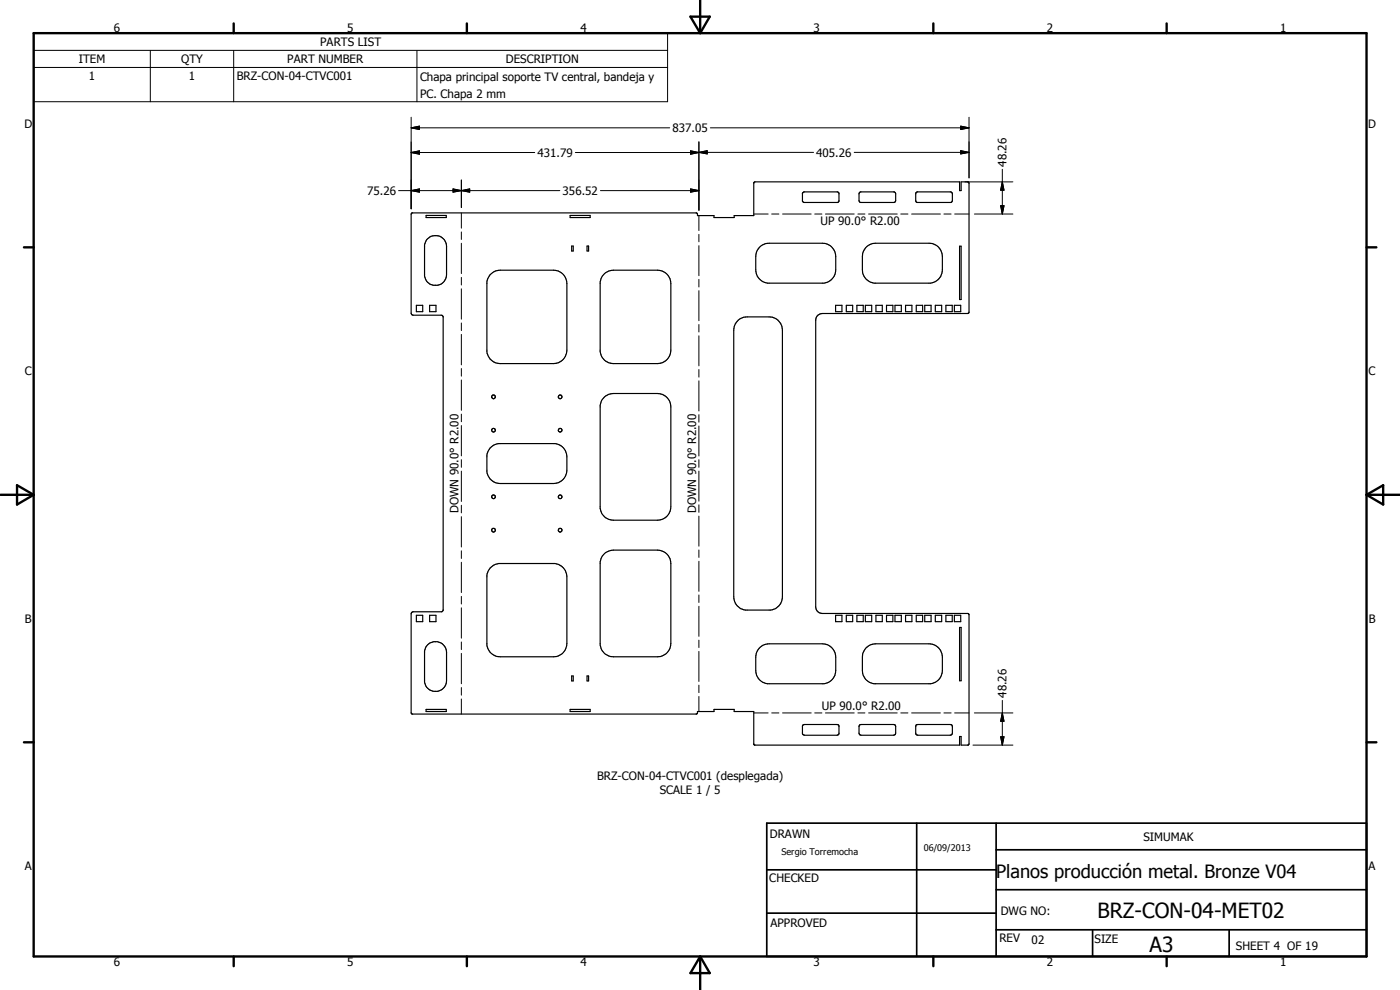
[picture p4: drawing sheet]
<svg xmlns="http://www.w3.org/2000/svg" width="420mm" height="297mm" viewBox="0 0 420 297" stroke-linecap="round" stroke-linejoin="round" font-family="sans-serif">
<g fill="none" stroke="#000" stroke-width=".35">
<path d="M241.1 57.7l10.3-.1 .4 .4v2.4l-.4 .3h-10.2l-.4-.3v-2.4zM257.9 57.8l.3-.2h10.2l.4 .6v2.2l-.4 .3h-10.2l-.4-.5zM274.9 57.8l.3-.2h10.2l.4 .6v2.2l-.4 .3h-10.2l-.4-.5zM123.6 63.9h85.4l.3 .2v.6h5v.6h6v-.6h5.9v-9.8l.4-.3h61.4v2.6h.4v-2.6l2.3 .1 .1 38.9-.2 .4-43.8 .1a2 2 0 0 0-2 2v86a2 2 0 0 0 2 2h43.8l.2 .3v38.8l-.2 .3-2.2 .1v-2.6h-.4v2.6h-61.5l-.3-.3v-9.8h-5.9v-.6h-6v.6h-5l-.1 .6-.2 .1-85.5-.1-.1-30.1 .6-.4h8.6l.4-.5v-88.1l-.6-.4h-8.4l-.6-.5v-29.8zM127.9 64.6h6v.7h-6zM128.3 71.6a3.3 3.3 0 0 1 3.6-.7 3.3 3.3 0 0 1 2.1 3v8.5a3.3 3.3 0 0 1-3.1 3.2 3.3 3.3 0 0 1-3.5-2.8v-9.4zM171.1 64.6h6v.7h-6zM171.6 73.8h.4v1.5h-.4zM176.2 73.8h.4v1.5h-.4zM228.2 74l1.2-.8 1.4-.2h16a4 4 0 0 1 4 4v3.9a4.1 4.1 0 0 1-3.5 4.1h-17a4.1 4.1 0 0 1-3.5-4.1l.1-4.9 .4-.9zM259.8 74.3l1.6-1.1 1.4-.2h16a4 4 0 0 1 4 4v3.9a4.1 4.1 0 0 1-3.5 4.1h-17a4 4 0 0 1-3.5-4.1l.1-4.9zM288 73.9h.4v16h-.4z"/>
<path d="M125 91.6h1.9v1.9h-1.9zM128.9 91.6h1.9v1.9h-1.9zM147.1 82.4l1.6-1.1 1.4-.2h16a4 4 0 0 1 4 4v20a4 4 0 0 1-4 4h-16a4.1 4.1 0 0 1-4-3.6v-20.9l.3-.9zM181.4 82.1l1.3-.8 1.4-.2h13.2a4 4 0 0 1 4 4v20a4 4 0 0 1-4 4h-13.2a4 4 0 0 1-4-3.6v-20.9l.4-1.4zM221.6 96.1l1.7-.9 7.5-.1a4 4 0 0 1 4 4v80a4 4 0 0 1-3.5 3.9h-7.6a4 4 0 0 1-3.5-3.9v-80l.3-1.4zM250.8 91.6h1.9v1.9h-1.9zM254 91.6h1.9v1.9h-1.9zM257.2 91.6h1.9v1.9h-1.9zM259.7 91.6h1.9v1.9h-1.9zM262.9 91.6h1.9v1.9h-1.9zM266.1 91.6h1.9v1.9h-1.9zM268.6 91.6h1.9v1.9h-1.9z"/>
<path d="M271.8 91.6h1.9v1.9h-1.9zM275 91.6h1.9v1.9h-1.9zM277.5 91.6h1.9v1.9h-1.9zM280.7 91.6h1.9v1.9h-1.9zM283.9 91.6h1.9v1.9h-1.9zM286.4 91.6h1.9v1.9h-1.9zM181.4 119.1l1.3-.8 1.4-.2h13.2a4 4 0 0 1 4 4v30a4 4 0 0 1-4 4h-13.2a4 4 0 0 1-4-3.5v-31l.4-1.4zM147.1 134.4l1.1-.9 1.4-.4h17a4 4 0 0 1 3.5 4v4a4 4 0 0 1-4 4h-16a4.1 4.1 0 0 1-4-3.5v-5l.3-1zM147.1 170.4l1.1-.9 1.4-.4h17a4.1 4.1 0 0 1 3.5 4v20a4 4 0 0 1-4 4h-16a4 4 0 0 1-4-3.6v-20.9l.3-.9zM181.4 166.1l1.3-.7 1.4-.3h13.2a4 4 0 0 1 4 4v24a4 4 0 0 1-4 4h-13.2a3.9 3.9 0 0 1-4-3.6v-24.9l.4-1.4zM125 184.6h1.9v1.9h-1.9zM128.3 193.5a3.3 3.3 0 0 1 3.6-.8 3.3 3.3 0 0 1 2.1 3v8.6a3.3 3.3 0 0 1-3.1 3.2 3.3 3.3 0 0 1-3.5-2.9v-9.3l.4-1.2z"/>
<path d="M128.9 184.6h1.9v1.9h-1.9zM227.8 194.5l1.6-1.1 1.4-.2h16a4 4 0 0 1 4 3.9v4.1a4 4 0 0 1-3.5 3.9h-17a4 4 0 0 1-3.5-3.9l.1-4.5 .2-1zM250.8 184.6h1.9v1.9h-1.9zM254 184.6h1.9v1.9h-1.9zM257.2 184.6h1.9v1.9h-1.9zM259.7 184.6h1.9v1.9h-1.9zM259.8 194.5l1.6-1.1 1.4-.2h16a4 4 0 0 1 4 3.9v4.1a4 4 0 0 1-3.5 3.9h-17a3.9 3.9 0 0 1-3.5-3.9l.1-5zM262.9 184.6h1.9v1.9h-1.9zM266.1 184.6h1.9v1.9h-1.9zM268.6 184.6h1.9v1.9h-1.9zM271.8 184.6h1.9v1.9h-1.9zM275 184.6h1.9v1.9h-1.9z"/>
<path d="M277.5 184.6h1.9v1.9h-1.9zM280.7 184.6h1.9v1.9h-1.9zM283.9 184.6h1.9v1.9h-1.9zM286.4 184.6h1.9v1.9h-1.9zM288 188.3h.4v16h-.4zM127.9 212.9h6v.6h-6zM171.1 212.9h6v.6h-6zM171.6 202.8h.4v1.5h-.4zM176.2 202.8h.4v1.5h-.4zM240.9 217.6l.5-.2h9.8l.6 .4v2.3l-.6 .5h-9.8l-.6-.5zM257.9 217.6l.5-.2h9.8l.5 .2 .1 .4v2l-.1 .3-.5 .3h-9.8l-.5-.3-.1-.3zM274.9 217.6l.5-.2h10l.4 .6v2l-.1 .3-.5 .3h-9.8l-.5-.3-.1-.3z"/>
<circle cx="148.1" cy="119.1" r=".56"/>
<circle cx="168.1" cy="119.1" r=".55"/>
<circle cx="148.1" cy="129.1" r=".55"/>
<circle cx="168.1" cy="129.1" r=".55"/>
<circle cx="148.1" cy="149.1" r=".55"/>
<circle cx="148.1" cy="159.1" r=".57"/>
<circle cx="168.1" cy="149.1" r=".55"/>
<circle cx="168.1" cy="159.1" r=".56"/>
</g>
<g fill="none" stroke="#000" stroke-width=".3">
<path d="M10.1 9.9h190.3v20.6h-190.3zM10.1 15.1h190.3M45.1 15.1v15.4M70.1 15.1v15.4M125.1 15.1v15.4M10.1 20.2h190.3M123.4 38.4l2.5-.6v1.1zM123.4 35.2v27.5M123.4 38.4h77.6M213.2 38.4h77.6M288.3 37.8l2.5 .6-2.5 .5zM290.8 35.2v18.2"/>
<path d="M119.6 57.2h48.4M123.4 57.2l2.5-.5v1zM123.4 45.8l2.5-.5v1zM123.4 45.8h37.1M136 56.7l2.5 .5-2.5 .5zM138.5 57.2l2.5-.5v1zM138.5 54v8.3M180.2 57.2h29.6M207.3 45.3l2.5 .5-2.5 .5zM207.3 56.7l2.5 .5-2.5 .5zM209.8 45.7l2.4-.5v1zM209.8 42.5v20.6"/>
<path d="M244.2 45.7h-34.4l2.4 .5v-1l-4.9 1.1v-1l2.5 .5h-37.1M256.4 45.7h34.4M288.3 45.2l2.5 .5-2.5 .5zM289.6 54.6h14.4M300.8 54.6l.5 2.5h-1zM300.8 50.8v13.4M138.5 63.9v4.6M138.5 69.6v2.2M138.5 73v9.1M209.8 64.7v4.5M209.8 70.3v2.3M209.8 73.7v9"/>
<path d="M226.2 64.2h4.3M231.6 64.2h2.2M234.9 64.2h8.5M244.5 64.2h2.2M247.7 64.2h8.7M257.5 64.2h2.1M260.7 64.2h8.6M270.3 64.2h2.2M273.6 64.2h8.6M283.3 64.2h2.1M286.5 64.2h4.3M292.4 64.2h11.6"/>
<path d="M300.3 61.7h1l-.5 2.5zM138.5 83.2v2.3M138.5 86.7v9.1M138.5 96.9v2.3M209.8 83.8v2.3M209.8 87.2v9M209.8 97.4v2.2M138.5 100.3v9.2M138.5 110.6v2.3M138.5 114v9.1M209.8 100.8v9M209.8 110.9v2.3"/>
<path d="M209.8 114.3v9M138.5 124.2v2.3M138.5 127.7v9.1M138.5 137.9v2.3M209.8 124.4v2.3M209.8 127.8v9M209.8 137.9v2.3M138.5 141.4v9.1M138.5 151.6v2.3M138.5 155v9.1M209.8 141.4v9M209.8 151.5v2.2"/>
<path d="M209.8 154.9v9M138.5 165.3v2.3M138.5 168.7v9.1M138.5 178.9v2.3M209.8 165v2.3M209.8 168.4v9M209.8 178.5v2.3M138.5 182.4v9.1M138.5 192.6v2.3M138.5 196v9.1M209.8 181.9v9M209.8 192.1v2.2"/>
<path d="M209.8 195.5v9M138.5 206.3v2.3M138.5 209.7v4.5M209.8 205.6v2.2M209.8 209v4.5M226.2 213.9h4.3M231.6 213.9h2.2M234.9 213.9h8.5M244.5 213.9h2.2M247.7 213.9h8.7M257.5 213.9h2.1M260.7 213.9h8.6"/>
<path d="M270.3 213.9h2.2M273.6 213.9h8.6M283.3 213.9h2.1M286.5 213.9h4.3M292.4 213.9h11.6M300.8 213.9l.5 2.5h-1zM300.8 210.1v13.5M292 223.6h12M300.3 221.1h1l-.5 2.5z"/>
</g>
<g fill="none" stroke="#000" stroke-width=".71">
<path d="M10.1 9.9h400v277.1h-400zM70.1 7v2.9M140.1 7v2.9M207.2 5h5.8l-2.9 4.9zM210.1 0v9.9M280.1 7v2.9M350.1 7v2.9M7.2 74.2h2.9M410.1 74.2h3M.1 148.5h10M5.1 145.6l5 2.9-5 2.9zM410.1 148.5h10"/>
<path d="M410.1 148.5l5-2.9v5.8zM7.2 222.7h2.9M410.1 222.7h3M70.1 287v2.9M140.1 287v2.9M210.1 287v10M210.1 287l2.9 5h-5.8zM280.1 287v2.9M350.1 287v2.9"/>
</g>
<path d="M230.1 247h180v40h-180zM275.1 247v40M298.9 255h111.2M298.9 247v40M230.1 274h68.8M230.1 261h68.8M298.9 279h111.2M298.9 267h111.2M327.9 279v8M368.9 279v8" fill="none" stroke="#000" stroke-width=".51"/>
<g fill="#000">
<path d="M123.4 38.4l2.5-.6v1.1zM288.3 37.8l2.5 .6-2.5 .5zM123.4 57.2l2.5-.5v1zM123.4 45.8l2.5-.5v1zM136 56.7l2.5 .5-2.5 .5zM138.5 57.2l2.5-.5v1zM207.3 45.3l2.5 .5-2.5 .5zM207.3 56.7l2.5 .5-2.5 .5zM209.8 45.7l2.4-.5v1zM288.3 45.2l2.5 .5-2.5 .5zM300.8 54.6l.5 2.5h-1zM300.3 61.7h1l-.5 2.5z"/>
<path d="M300.8 213.9l.5 2.5h-1zM300.3 221.1h1l-.5 2.5z"/>
</g>
<g font-size="6.3">
<text x="329.4" y="275.4">BRZ-CON-04-MET02</text>
<text x="345" y="285.6">A3</text>
</g>
<text font-size="5.5" x="298.9" y="263.4">Planos producción metal. Bronze V04</text>
<g font-size="3.5">
<text x="34.2" y="9.6">6</text>
<text x="104.2" y="9.6">5</text>
<text x="174.2" y="9.6">4</text>
<text x="244.2" y="9.6">3</text>
<text x="314.2" y="9.6">2</text>
<text x="384.2" y="9.6">1</text>
<text x="96.1" y="13.9">PARTS LIST</text>
<text x="23.7" y="19">ITEM</text>
<text x="54.3" y="19">QTY</text>
<text x="86.2" y="19">PART NUMBER</text>
<text x="151.8" y="19">DESCRIPTION</text>
<text x="26.7" y="24.1">1</text>
<text x="56.7" y="24.1">1</text>
<text x="71.1" y="24.1">BRZ-CON-04-CTVC001</text>
<text x="126.1" y="24.2">Chapa principal soporte TV central, bandeja y</text>
<text x="126.1" y="29.3">PC. Chapa 2 mm</text>
<text x="7.3" y="38.4">D</text>
<text x="201.8" y="39.7">837.05</text>
<text x="410.6" y="38.4">D</text>
<text x="161.3" y="47.1">431.79</text>
<text x="245" y="47">405.26</text>
<text x="302.1" y="50" transform="rotate(-90 302.1 50)">48.26</text>
<text x="110.2" y="58.5">75.26</text>
<text x="168.9" y="58.5">356.52</text>
<text x="246.3" y="67.6">UP 90.0° R2.00</text>
<text x="7.4" y="112.6">C</text>
<text x="410.7" y="112.6">C</text>
<text x="137.6" y="154" transform="rotate(-90 137.6 154)">DOWN 90.0° R2.00</text>
<text x="208.9" y="154" transform="rotate(-90 208.9 154)">DOWN 90.0° R2.00</text>
<text x="7.4" y="186.9">B</text>
<text x="410.8" y="186.9">B</text>
<text x="302.1" y="209.3" transform="rotate(-90 302.1 209.3)">48.26</text>
<text x="246.6" y="213.1">UP 90.0° R2.00</text>
<text x="179.2" y="234.1">BRZ-CON-04-CTVC001 (desplegada)</text>
<text x="198" y="238.2">SCALE 1 / 5</text>
<text x="231" y="251.5">DRAWN</text>
<text x="343.1" y="252.3">SIMUMAK</text>
<text x="7.4" y="261.1">A</text>
<text x="410.7" y="261.1">A</text>
<text x="230.9" y="264.6">CHECKED</text>
<text x="300.3" y="274.5">DWG NO:</text>
<text x="231.3" y="278.3">APPROVED</text>
<text x="299.9" y="282.6">REV</text>
<text x="309.6" y="283.3">02</text>
<text x="328.5" y="283.1">SIZE</text>
<text x="370.9" y="285.1">SHEET 4 OF 19</text>
<text x="34.2" y="289.9">6</text>
<text x="104.2" y="289.9">5</text>
<text x="174.2" y="289.9">4</text>
<text x="244.2" y="289.9">3</text>
<text x="314.2" y="289.9">2</text>
<text x="384.2" y="289.9">1</text>
</g>
<g font-size="2.7">
<text x="234.5" y="256.6">Sergio Torremocha</text>
<text x="277.2" y="255.3">06/09/2013</text>
</g>
</svg>
